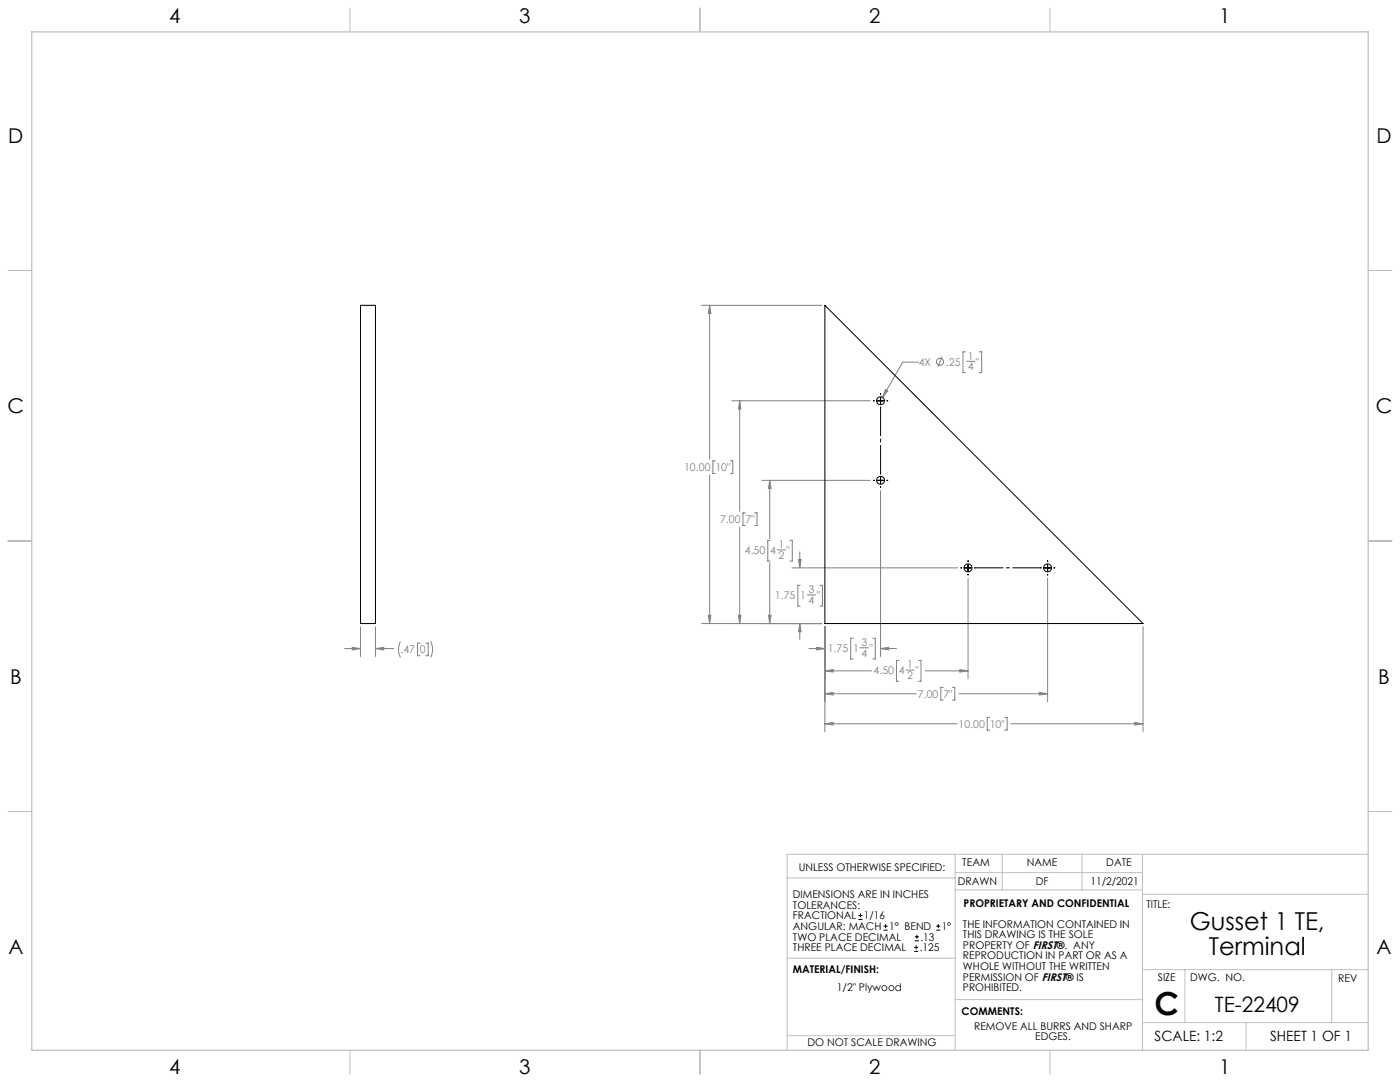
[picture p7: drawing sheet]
<svg xmlns="http://www.w3.org/2000/svg" width="559mm" height="432mm" viewBox="0 0 559 432" stroke-linecap="round" stroke-linejoin="round" font-family="sans-serif">
<g fill="none" stroke="#c0c0c0" stroke-width=".4">
<path d="M139.7 3.2v9.5M279.4 3.2v9.5M419.1 3.2v9.5M3.1 107.9h9.6M546.1 107.9h9.5M3.1 215.9h9.6M546.1 215.9h9.5M3.1 323.8h9.6M546.1 323.8h9.5M314.2 350.3h67M381.2 340.9v78.2M381.2 355.1h74.8"/>
<path d="M381.2 348.2h74.8M400 340.9v14.2M431.9 340.9v14.2M456 340.9v78.2M456 356.9h90.1M546.1 340.9h-231.9v78.2M314.2 382.4h67.2M381.2 398.9h74.8M456 387h90.1M472.9 387v21.1M531.6 387v21.1M139.7 419.1v9.6"/>
<path d="M279.4 419.1v9.6M314.2 413.3h67M419.1 419.1v9.6M456 408.1h90.1M497.4 408.1v11"/>
</g>
<path d="M12.7 12.7h533.4v406.4h-533.4z" fill="none" stroke="#c0c0c0" stroke-width=".5"/>
<g fill="none" stroke="#808080" stroke-width=".4">
<path d="M280.1 121.8h47.9M283.2 121.8l.5 3.3h-1zM283.2 121.8v61.5M292.1 159.9h55.2M295.2 159.9l.5 3.3h-1zM295.2 159.9v44.1M353.4 155.4l.9 .6-2.1 2.6zM366.6 144.5h-6.3l-8.1 14.1M376 142.3l-1.6 4.1M385.3 140.4h-.9v8.3h.9M385.8 144.2h3.3M390.8 140.4h1v8.3h-1"/>
<path d="M283.2 189.6v59.2M285.5 183.9h-.9v5h.9M291.5 183.9h1v5h-1M304.1 191.7h43.2M307.2 191.7l.6 3.3h-1.1zM307.2 191.7v23.3M351.5 195.8v66.2M295.2 210.4v38.4M297.5 204.7h-1v5h1M301.2 204.7h1v5h-1M307.4 215.6h-.9v8.3h.9M310.2 219.4h3.3"/>
<path d="M315.3 215.6h.9v8.3h-.9M307.2 224.6v24.2M316.1 226.6h66.2M318.7 223.3h1.1l-.6 3.3zM319.2 220.3v6.3M319.4 233.6h-.9v8.3h.9M322.2 237.4h3.3M327.3 233.6h1v8.3h-1M386.4 230.8v40.1M418.1 230.8v49.2M137.5 258.8h6.4M140.6 258.3l3.3 .5-3.3 .6z"/>
<path d="M143.9 250.1v11.9M149.9 258.8l3.3-.5v1.1zM149.9 258.8h7.2M149.9 250.1v11.9M159.8 256a7.1 7.1 0 0 0 0 6.3M167.6 256.6h-.9v5.1h.9M170 256.6h.9v5.1h-.9M171.9 256a7.1 7.1 0 0 1 0 6.3M280.1 248.8h47.9M282.7 245.5h1l-.5 3.3zM294.7 245.5h1l-.5 3.3zM306.7 245.5h1.1l-.6 3.3z"/>
<path d="M319.2 248.8l.6 3.3h-1.1zM319.2 248.8v6.4M322.9 258.8h6.3M325.9 258.3l3.3 .5-3.3 .6zM329.2 250.1v41.9M340.5 254.7h-1v8.3h1M343.3 258.5h3.3M348.4 254.7h1v8.3h-1M351.5 258.8l3.3-.5v1.1zM351.5 258.8h6.3M456.2 250.1v41.9M329.2 267.7l3.3-.5v1z"/>
<path d="M329.2 276.9l3.3-.6v1.1zM329.2 267.7h18.8M329.2 276.9h36.5M358.8 263.6h-1v8.3h1M361.6 267.4h3.3M366.6 263.6h1v8.3h-1M369.2 267.7h17.2M376.5 274.3h-1v5.1h1M380.2 274.3h.9v5.1h-.9M382.7 276.9h35.4M383.1 267.2l3.3 .5-3.3 .5zM414.8 276.3l3.3 .6-3.3 .5z"/>
<path d="M329.2 288.9l3.3-.6v1zM329.2 288.9h52.7M395 286.3h-.9v5.1h.9M401 286.3h1v5.1h-1M403.6 288.9h52.6M452.9 288.3l3.3 .6-3.3 .4z"/>
<circle cx="375.2" cy="144.3" r="1.42"/>
</g>
<path d="M351.5 189.1v-26.6M388.9 226.6h26.7" fill="none" stroke="#000" stroke-width=".4" stroke-dasharray="15.2 1.3 1.3 1.3" stroke-dashoffset="3.8"/>
<g fill="none" stroke="#000" stroke-width=".4">
<path d="M348.6 159.9h.3M350.2 159.9h2.5M351.5 157.1v.3M351.5 158.7v2.5M354 159.9h.3M351.5 162.5v.3M348.6 191.7h.3M350.2 191.7h2.5M351.5 188.8v.4M351.5 190.4v2.6M351.5 194.2v.4M354 191.7h.3"/>
<path d="M383.5 226.6h.4M385.1 226.6h2.6M386.4 223.8v.3M386.4 225.4v2.5M386.4 229.2v.3M388.9 226.6h.4M415.3 226.6h.3M416.9 226.6h2.5M418.1 223.8v.3M418.1 225.4v2.5M418.1 229.2v.3M420.7 226.6h.3"/>
</g>
<path d="M319.2 248.8l.6 3.3h-1.1zM318.7 223.3h1.1l-.6 3.3zM306.7 245.5h1.1l-.6 3.3zM307.2 191.7l.6 3.3h-1.1zM294.7 245.5h1l-.5 3.3zM295.2 159.9l.5 3.3h-1zM283.2 121.8l.5 3.3h-1zM282.7 245.5h1l-.5 3.3zM325.9 258.3l3.3 .5-3.3 .6zM351.5 258.8l3.3-.5v1.1zM329.2 267.7l3.3-.5v1zM383.1 267.2l3.3 .5-3.3 .5zM329.2 276.9l3.3-.6v1.1zM414.8 276.3l3.3 .6-3.3 .5zM329.2 288.9l3.3-.6v1zM452.9 288.3l3.3 .6-3.3 .4zM353.4 155.4l-1.2 3.2 2.1-2.6zM140.6 258.3l3.3 .5-3.3 .6zM149.9 258.8l3.3-.5v1.1z" fill="#808080"/>
<g fill="none" stroke="#000" stroke-width=".4">
<path d="M143.9 121.8h6v127h-6zM329.2 121.8l127 127h-127zM342.6 367h1.6M342.6 365.4h1.6M343.4 364.6v1.5M352.7 371.2h1.6M352.7 369.6h1.6M353.5 368.8v1.6M364.9 379.7h1.6M364.9 378.1h1.6M365.2 375.4h1.6M365.2 373.8h1.6"/>
<path d="M365.7 377.3v1.5M366 373v1.6M373.7 371.2h1.6M373.7 369.6h1.6M374.5 368.8v1.6"/>
<circle cx="351.5" cy="159.9" r="1.59"/>
<circle cx="351.5" cy="191.7" r="1.59"/>
<circle cx="386.4" cy="226.6" r="1.59"/>
<circle cx="418.1" cy="226.6" r="1.59"/>
</g>
<text font-size="12.7" x="460.9" y="405.2">C</text>
<g font-size="9.9">
<text x="475" y="371.2">Gusset 1 TE,</text>
<text x="482.5" y="381.1">Terminal</text>
</g>
<text font-size="8.5" x="484.9" y="404">TE-22409</text>
<g font-size="8.1">
<text x="67.6" y="9.3">4</text>
<text x="207.3" y="9.3">3</text>
<text x="347" y="9.3">2</text>
<text x="486.7" y="9.3">1</text>
<text x="3.3" y="57">D</text>
<text x="549.4" y="57">D</text>
<text x="3" y="164.9">C</text>
<text x="549.1" y="164.9">C</text>
<text x="4" y="272.9">B</text>
<text x="550.1" y="272.9">B</text>
<text x="3.3" y="380.8">A</text>
<text x="549.4" y="380.8">A</text>
<text x="67.6" y="428.4">4</text>
<text x="207.3" y="428.4">3</text>
<text x="347" y="428.4">2</text>
<text x="486.7" y="428.4">1</text>
</g>
<g font-size="5.6">
<text x="460.9" y="415.2">SCALE: 1:2</text>
<text x="507" y="415.2">SHEET 1 OF 1</text>
</g>
<g font-size="4.2" fill="#808080">
<text x="386.3" y="143.6">1</text>
<text x="366.7" y="145.9">4X</text>
<text x="377.5" y="145.9">.25</text>
<text x="386.3" y="147.8">4</text>
<text x="389.6" y="145.9">&quot;</text>
<text x="273.1" y="188">10.00</text>
<text x="285.5" y="188">10&quot;</text>
<text x="287.4" y="208.8">7.00</text>
<text x="297.5" y="208.8">7&quot;</text>
<text x="297.3" y="221.1">4.50</text>
<text x="307.4" y="221.1">4</text>
<text x="310.7" y="218.8">1</text>
<text x="314" y="221.1">&quot;</text>
<text x="310.7" y="223">2</text>
<text x="309.3" y="239.1">1.75</text>
<text x="319.4" y="239.1">1</text>
<text x="322.7" y="236.7">3</text>
<text x="326" y="239.1">&quot;</text>
<text x="322.7" y="240.9">4</text>
<text x="343.8" y="257.9">3</text>
<text x="159.8" y="260.7">.47</text>
<text x="167.6" y="260.7">0</text>
<text x="330.4" y="260.2">1.75</text>
<text x="340.6" y="260.2">1</text>
<text x="343.8" y="262.1">4</text>
<text x="347.1" y="260.2">&quot;</text>
<text x="348.7" y="269.1">4.50</text>
<text x="358.8" y="269.1">4</text>
<text x="362.1" y="266.7">1</text>
<text x="365.4" y="269.1">&quot;</text>
<text x="362.1" y="270.9">2</text>
<text x="366.4" y="278.4">7.00</text>
<text x="376.5" y="278.4">7&quot;</text>
<text x="382.6" y="290.4">10.00</text>
<text x="395.1" y="290.4">10&quot;</text>
</g>
<g font-size="4.2">
<text x="318.8" y="347.7">UNLESS OTHERWISE SPECIFIED:</text>
<text x="384.1" y="345.5">TEAM</text>
<text x="409.9" y="345.7">NAME</text>
<text x="441.6" y="345.7">DATE</text>
<text x="382.3" y="353.3">DRAWN</text>
<text x="413.5" y="353.3">DF</text>
<text x="435.3" y="353.3">11/2/2021</text>
<text x="316.5" y="358.5">DIMENSIONS ARE IN INCHES</text>
<text x="316.5" y="362.7">TOLERANCES:</text>
<text x="384.6" y="361.9">PROPRIETARY AND CONFIDENTIAL</text>
<text x="457.6" y="362.3">TITLE:</text>
<text x="316.5" y="371.2">ANGULAR: MACH</text>
<text x="316.5" y="366.9">FRACTIONAL</text>
<text x="344.8" y="366.9">1/16</text>
<text x="354.9" y="371.2">1° BEND</text>
<text x="375.9" y="371.2">1°</text>
<text x="384.4" y="370.2">THE INFORMATION CONTAINED IN</text>
<text x="316.5" y="375.4">TWO PLACE DECIMAL</text>
<text x="367.4" y="375.4">.13</text>
<text x="384.4" y="374.4">THIS DRAWING IS THE SOLE</text>
<text x="316.5" y="379.6">THREE PLACE DECIMAL</text>
<text x="367.1" y="379.6">.125</text>
<text x="384.4" y="378.6">PROPERTY OF FIRST®. ANY</text>
<text x="384.4" y="382.9">REPRODUCTION IN PART OR AS A</text>
<text x="316.5" y="388.4">MATERIAL/FINISH:</text>
<text x="384.4" y="387.1">WHOLE WITHOUT THE WRITTEN</text>
<text x="334" y="395.6">1/2&quot; Plywood</text>
<text x="384.4" y="391.3">PERMISSION OF FIRST® IS</text>
<text x="384.4" y="395.6">PROHIBITED.</text>
<text x="462.2" y="391.3">SIZE</text>
<text x="475.1" y="391.3">DWG. NO.</text>
<text x="534.1" y="391.8">REV</text>
<text x="383.8" y="405.1">COMMENTS:</text>
<text x="388.8" y="410.9">REMOVE ALL BURRS AND SHARP</text>
<text x="322.3" y="417.6">DO NOT SCALE DRAWING</text>
<text x="413.2" y="415.2">EDGES.</text>
</g>
</svg>
